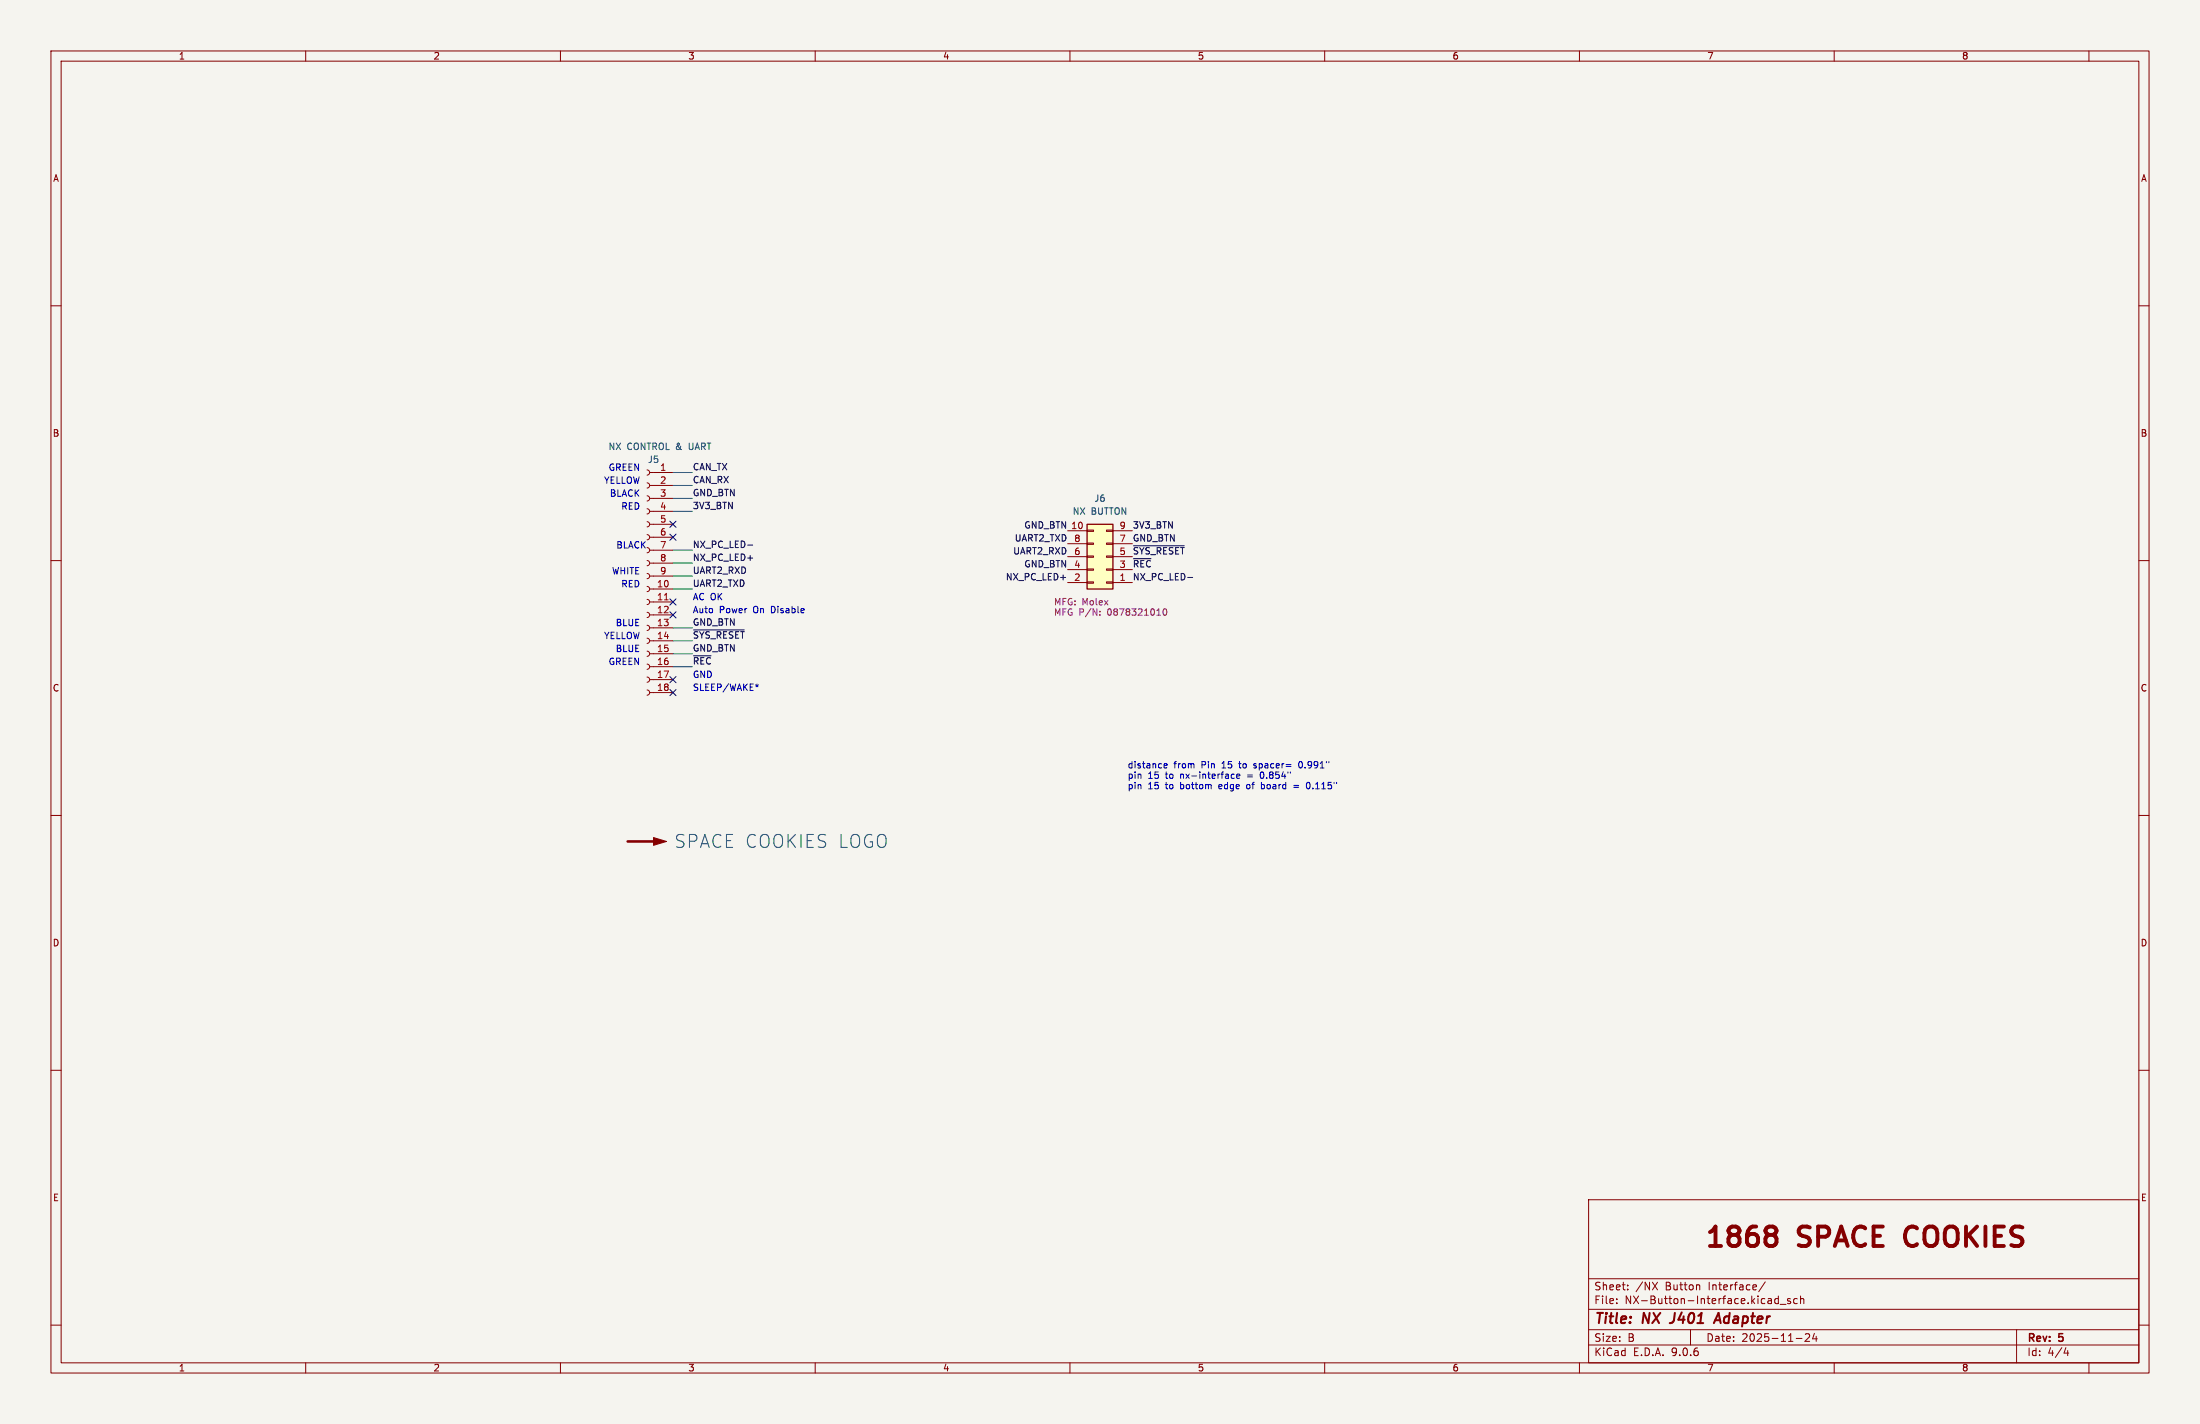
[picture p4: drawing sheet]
<svg xmlns="http://www.w3.org/2000/svg" width="432mm" height="279mm" viewBox="0 0 432 279" stroke-linecap="round" stroke-linejoin="round" font-family="sans-serif">
<path d="M0 0h431.8v279.4h-431.8z" fill="#f5f4ef" stroke="#f5f4ef" stroke-width=".2"/>
<g fill="none" stroke="#840000" stroke-width=".2">
<path d="M10 10h411.8v259.4h-411.8zM12 12h407.8v255.4h-407.8zM60 10v2M110 10v2M160 10v2M210 10v2M260 10v2M310 10v2M360 10v2M410 10v2M10 60h2M419.8 60h2"/>
<path d="M10 110h2M419.8 110h2M10 160h2M419.8 160h2M10 210h2M419.8 210h2M311.8 235.4h108v32h-108zM10 260h2M311.8 256.9h108M311.8 250.9h108M317.3 255.6v.2M317.3 254.9v.1"/>
<path d="M319.5 252.9v.2M319.5 252.2v.1M324.3 251.6l1 1.5M325.3 251.6l-1 1.5M333.4 252.1l.2 .2v.8M346.5 251.5l-1.3 1.9M349 254.3v1.5M349 254.9l-.4-.1-.3 .3 .2 .6h.5M349.4 255.9h1.1M351.4 254.9l-.4-.1-.2 .2 .1 .2 .5 .2v.3h-.6M352.8 254.9l-.5-.1-.3 .3 .2 .6h.6M353.4 254.9l.2-.1 .4 .1v.9"/>
<path d="M353.4 254.3v1.5M419.8 260h2M60 267.4v2M110 267.4v2M160 267.4v2M210 267.4v2M260 267.4v2M310 267.4v2M311.8 263.9h108M311.8 260.9h108M331.8 260.9v3M352.5 262.6h1.2"/>
<path d="M354.3 261.8l.6-.1 .2 .1 .1 .3-.9 1.1h.9M356.1 261.6l-.3 1.1h.9M356.5 262.2v1M360 267.4v2M395.8 260.9v6.5M405.5 264.4l-.4 1.1h.9M405.8 265v1M410 267.4v2"/>
</g>
<path d="M328.2 259.5l-.5 .1M336.4 259.6l.9-2 .4 2M336.6 259h1" fill="none" stroke="#840000" stroke-width=".4"/>
<path d="M347.2 240.7h.8a.82 .82 0 0 1 .7 .8 .82 .82 0 0 1-.7 .8M347.2 242.3h.8M348 242.3l.5 .4 .2 .3v.7l-.4 .6-.3 .2h-.8M374.3 241.2a2.64 2.64 0 0 0 0 2.7" fill="none" stroke="#840000" stroke-width=".76"/>
<path d="M213.4 102.9h5v12.7h-5z" fill="#ffffc2"/>
<path d="M213.4 102.9h5v12.7h-5z" fill="none" stroke="#840000" stroke-width=".25"/>
<g fill="none" stroke="#840000" stroke-width=".2">
<path d="M127 92.2l.4 .2 .1 .3-.1 .4-.4 .1M127 94.7l.4 .2 .1 .4-.1 .3-.4 .2M127 97.3l.4 .1 .1 .4-.1 .3-.4 .2M127 99.8l.4 .2 .1 .3-.1 .4-.4 .1M127.5 92.7h4.6M127.5 95.3h4.6M127.5 97.8h4.6M127 102.4l.4 .1 .1 .4-.1 .3-.4 .2M127 104.9l.4 .2 .1 .3-.1 .4-.4 .1M127 107.4l.4 .2 .1 .4-.1 .3-.4 .2M127 110l.4 .1 .1 .4-.1 .3-.4 .2M127 112.5l.4 .2 .1 .3-.1 .4-.4 .1"/>
<path d="M127 115.1l.4 .1 .1 .4-.1 .3-.4 .2M127 117.6l.4 .2 .1 .3-.1 .4-.4 .1M127.5 100.3h4.6M127.5 102.9h4.6M127.5 105.4h4.6M127.5 108h4.6M127.5 110.5h4.6M127.5 113h4.6M127.5 115.6h4.6M127.5 118.1h4.6M209.5 114.3h3.9M209.5 111.8h3.9"/>
<path d="M209.5 109.2h3.9M209.5 106.7h3.9M209.5 104.1h3.9M213.4 114.2h1.2v.2h-1.2zM213.4 111.6h1.2v.3h-1.2zM213.4 109.1h1.2v.2h-1.2zM213.4 106.6h1.2v.2h-1.2zM213.4 104h1.2v.3h-1.2zM217.2 114.2h1.2v.2h-1.2zM217.2 111.6h1.2v.3h-1.2zM217.2 109.1h1.2v.2h-1.2zM217.2 106.6h1.2v.2h-1.2z"/>
<path d="M217.2 104h1.2v.3h-1.2zM218.4 114.3h3.8M218.4 111.8h3.8M218.4 109.2h3.8M218.4 106.7h3.8M218.4 104.1h3.8M127 120.1l.4 .2 .1 .4-.1 .3-.4 .2M127 122.7l.4 .1 .1 .4-.1 .3-.4 .2M127 125.2l.4 .2 .1 .3-.1 .4-.4 .1M127 127.8l.4 .1 .1 .4-.1 .3-.4 .2M127 130.3l.4 .2 .1 .3-.1 .4-.4 .1M127 132.8l.4 .2 .1 .4-.1 .3-.4 .2"/>
<path d="M127 135.4l.4 .1 .1 .4-.1 .3-.4 .2M127.5 120.7h4.6M127.5 123.2h4.6M127.5 125.7h4.6M127.5 128.3h4.6M127.5 130.8h4.6M127.5 133.4h4.6M127.5 135.9h4.6"/>
</g>
<path d="M215.9 119.9v.2M228.4 119.6l.2-.1a.68 .68 0 0 1 .4 .6 .68 .68 0 0 1-.4 .6l-.3-.5zM215.9 120.6v.1" fill="none" stroke="#840084" stroke-width=".2"/>
<path d="M123.2 165.1h6.3" fill="none" stroke="#840000" stroke-width=".51"/>
<path d="M128.3 164.3l2.5 .8-2.5 .8z" fill="#840000" stroke="#840000" stroke-width=".2"/>
<path d="M130.4 117.7h.7" fill="none" stroke="#a90000" stroke-width=".2"/>
<path d="M146.8 107h.9M222.5 109.6h3.4M222.5 107.1h9.9M233.1 113.3h1M136.1 123.6h10M136.1 128.7h3.5" fill="none" stroke="#0f0f0f" stroke-width=".2"/>
<path d="M132.1 95.3h3.8M132.1 97.8h3.8M132.1 92.7h3.8M132.1 108h3.8M132.1 100.3h3.8M132.1 110.5h3.8M132.1 115.6h3.8M132.1 113h3.8M132.1 123.2h3.8M132.1 128.3h3.8M132.1 125.7h3.8M132.1 130.8h3.8" fill="none" stroke="#009600" stroke-width=".2"/>
<path d="M131.5 117.5l1.2 1.2M131.5 104.8l1.2 1.2M131.5 102.3l1.2 1.2M132.7 117.5l-1.2 1.2M132.7 104.8l-1.2 1.2M132.7 102.3l-1.2 1.2M131.5 135.3l1.2 1.2M131.5 120l1.2 1.3M131.5 132.7l1.2 1.3M132.7 135.3l-1.2 1.2M132.7 120l-1.2 1.3M132.7 132.7l-1.2 1.3" fill="none" stroke="#000084" stroke-width=".2"/>
<g fill="none" stroke="#0000c2" stroke-width=".2">
<path d="M148.3 134.4l.3 .1M148.6 134.2v.3M148.6 134.5l-.2 .3M148.6 134.5l.2 .3M148.9 134.4l-.3 .1M228.5 150.3l.6-.2-.1-.2-.3-.1-.2 .2v.6h.5M241.7 152.6l.2 .1h.4M242.3 151.9h-.4l-.2 .1M242.7 152.3l.6-.1v-.3h-.4l-.2 .2 .1 .6h.5M244.8 154l-.1 .2 .1 .5M246.1 150.6l.1 .1M246.2 149.8l-.1 .2 .1 .3"/>
<path d="M247.3 151.9l.2 .8M247.6 153.5v1.3M247.6 154.7l.3 .1M247.9 153.9l-.3 .1M253.9 154.1h1M253.9 154.5h1M255.3 149.4a.68 .68 0 0 0-.4 .6 .68 .68 0 0 0 .4 .7M256.4 154l.3-.5a.68 .68 0 0 1 .5 .6 .68 .68 0 0 1-.5 .7l-.2-.1"/>
</g>
<g font-size="5.3" fill="#840000">
<text x="334.4" y="245.8">1868</text>
<text x="353.3" y="245.8">SPACE</text>
<text x="375.7" y="245.8">COOKIES</text>
</g>
<text font-size="3.5" fill="#006464" x="132.3" y="166.6">SPACE COOKIES LOGO</text>
<g font-size="2.8" fill="#840000">
<text x="312.8" y="260.3">Title:</text>
<text x="322.5" y="260.3">NX</text>
<text x="328.8" y="260.3">J401</text>
<text x="338.3" y="260.3">Adapter</text>
</g>
<g font-size="2.1" fill="#840000">
<text x="312.8" y="256.1">File:</text>
<text x="312.8" y="253.4">Sheet:</text>
<text x="318.9" y="256.1">NX-Button-Interface.kicad_sch</text>
<text x="321" y="253.4">/NX</text>
<text x="326.9" y="253.4">Button</text>
<text x="335.5" y="253.4">Interface/</text>
<text x="312.8" y="263.5">Size:</text>
<text x="319.5" y="263.5">B</text>
<text x="334.8" y="263.5">Date:</text>
<text x="341.8" y="263.5">2025-11-24</text>
<text x="397.8" y="263.7">Rev:</text>
<text x="404.2" y="263.7">5</text>
<text x="312.8" y="266.3">KiCad</text>
<text x="320.5" y="266.3">E.D.A.</text>
<text x="328.1" y="266.3">9.0.6</text>
<text x="397.8" y="266.3">Id:</text>
<text x="401.9" y="266.3">4/4</text>
</g>
<g font-size="1.8" fill="#840000">
<text x="35" y="11.9">1</text>
<text x="85" y="11.9">2</text>
<text x="135" y="11.9">3</text>
<text x="185" y="11.9">4</text>
<text x="235" y="11.9">5</text>
<text x="285" y="11.9">6</text>
<text x="335" y="11.9">7</text>
<text x="385" y="11.9">8</text>
<text x="10.3" y="35.9">A</text>
<text x="420.1" y="35.9">A</text>
<text x="10.3" y="85.9">B</text>
<text x="420.1" y="85.9">B</text>
<text x="10.3" y="135.9">C</text>
<text x="420.1" y="135.9">C</text>
<text x="10.3" y="185.9">D</text>
<text x="420.1" y="185.9">D</text>
<text x="10.3" y="235.9">E</text>
<text x="420.1" y="235.9">E</text>
<text x="35" y="269.3">1</text>
<text x="85" y="269.3">2</text>
<text x="135" y="269.3">3</text>
<text x="185" y="269.3">4</text>
<text x="235" y="269.3">5</text>
<text x="285" y="269.3">6</text>
<text x="335" y="269.3">7</text>
<text x="385" y="269.3">8</text>
</g>
<g font-size="1.8" fill="#006464">
<text x="119.3" y="88.5">NX</text>
<text x="123" y="88.5">CONTROL &amp;</text>
<text x="135.5" y="88.5">UART</text>
<text x="127.1" y="91">J5</text>
<text x="210.4" y="101.2">NX</text>
<text x="214.2" y="101.2">BUTTON</text>
<text x="214.7" y="98.7">J6</text>
</g>
<g font-size="1.8" fill="#0000c2">
<text x="118.5" y="95">YELLOW</text>
<text x="119.4" y="92.5">GREEN</text>
<text x="119.6" y="97.5">BLACK</text>
<text x="121.8" y="100.1">RED</text>
<text x="120.9" y="107.7">BLACK</text>
<text x="120" y="112.8">WHITE</text>
<text x="121.8" y="115.3">RED</text>
<text x="135.9" y="117.9">AC OK</text>
<text x="118.5" y="125.5">YELLOW</text>
<text x="120.7" y="122.9">BLUE</text>
<text x="135.9" y="120.4">Auto</text>
<text x="141.2" y="120.4">Power</text>
<text x="148" y="120.4">On</text>
<text x="151.6" y="120.4">Disable</text>
<text x="119.4" y="130.6">GREEN</text>
<text x="120.7" y="128">BLUE</text>
<text x="135.9" y="133.1">GND</text>
<text x="135.9" y="135.6">SLEEP/WAKE*</text>
<text x="221.2" y="151">distance</text>
<text x="221.2" y="153">pin</text>
<text x="221.2" y="155.1">pin</text>
<text x="225.3" y="153">15</text>
<text x="225.3" y="155.1">15</text>
<text x="228.9" y="153">to</text>
<text x="228.9" y="155.1">to</text>
<text x="230.4" y="151">from</text>
<text x="231.9" y="153">nx-interface</text>
<text x="231.9" y="155.1">bottom</text>
<text x="235.9" y="151">Pin</text>
<text x="239.7" y="155.1">edge</text>
<text x="240.1" y="151">15</text>
<text x="243.7" y="151">to</text>
<text x="245.3" y="153">=</text>
<text x="245.4" y="155.1">of</text>
<text x="246.7" y="151">spacer=</text>
<text x="248" y="153">0.854&quot;</text>
<text x="248.4" y="155.1">board</text>
<text x="254.9" y="155.1">=</text>
<text x="255.8" y="151">0.991&quot;</text>
<text x="257.7" y="155.1">0.115&quot;</text>
</g>
<g font-size="1.8" fill="#a90000">
<text x="129.5" y="92.5">1</text>
<text x="129.5" y="95">2</text>
<text x="129.5" y="97.5">3</text>
<text x="129.5" y="100.1">4</text>
<text x="129.5" y="102.6">5</text>
<text x="129.5" y="105.2">6</text>
<text x="129.5" y="107.7">7</text>
<text x="210.7" y="106.4">8</text>
<text x="219.6" y="106.4">7</text>
<text x="219.6" y="103.9">9</text>
<text x="129.5" y="110.2">8</text>
<text x="129.5" y="112.8">9</text>
<text x="210.7" y="111.5">4</text>
<text x="210.7" y="109">6</text>
<text x="219.6" y="111.5">3</text>
<text x="219.6" y="109">5</text>
<text x="128.9" y="115.3">10</text>
<text x="128.9" y="117.9">11</text>
<text x="210.7" y="114">2</text>
<text x="219.6" y="114">1</text>
<text x="128.9" y="120.4">12</text>
<text x="128.9" y="122.9">13</text>
<text x="128.9" y="125.5">14</text>
<text x="128.9" y="128">15</text>
<text x="128.9" y="130.6">16</text>
<text x="128.9" y="133.1">17</text>
<text x="128.9" y="135.6">18</text>
</g>
<g font-size="1.8" fill="#0f0f0f">
<text x="135.9" y="94.9">CAN_RX</text>
<text x="135.9" y="92.4">CAN_TX</text>
<text x="135.9" y="97.4">GND_BTN</text>
<text x="135.9" y="100">3V3_BTN</text>
<text x="135.9" y="107.6">NX_PC_LED-</text>
<text x="199.1" y="106.3">UART2_TXD</text>
<text x="200.9" y="103.8">GND_BTN 10</text>
<text x="222.2" y="106.3">GND_BTN</text>
<text x="222.2" y="103.8">3V3_BTN</text>
<text x="135.9" y="110.1">NX_PC_LED+</text>
<text x="135.9" y="112.7">UART2_RXD</text>
<text x="197.3" y="114">NX_PC_LED+</text>
<text x="198.8" y="108.9">UART2_RXD</text>
<text x="200.9" y="111.4">GND_BTN</text>
<text x="222.2" y="114">NX_PC_LED-</text>
<text x="222.2" y="111.4">~{REC}</text>
<text x="222.2" y="108.9">~{SYS_RESET}</text>
<text x="135.9" y="115.2">UART2_TXD</text>
<text x="135.9" y="125.4">~{SYS_RESET}</text>
<text x="135.9" y="122.8">GND_BTN</text>
<text x="135.9" y="127.9">GND_BTN</text>
<text x="135.9" y="130.5">~{REC}</text>
</g>
<g font-size="1.8" fill="#840084">
<text x="206.8" y="119">MFG: Molex</text>
<text x="206.8" y="121">MFG P/N:</text>
<text x="217.5" y="121">0878321010</text>
</g>
</svg>
